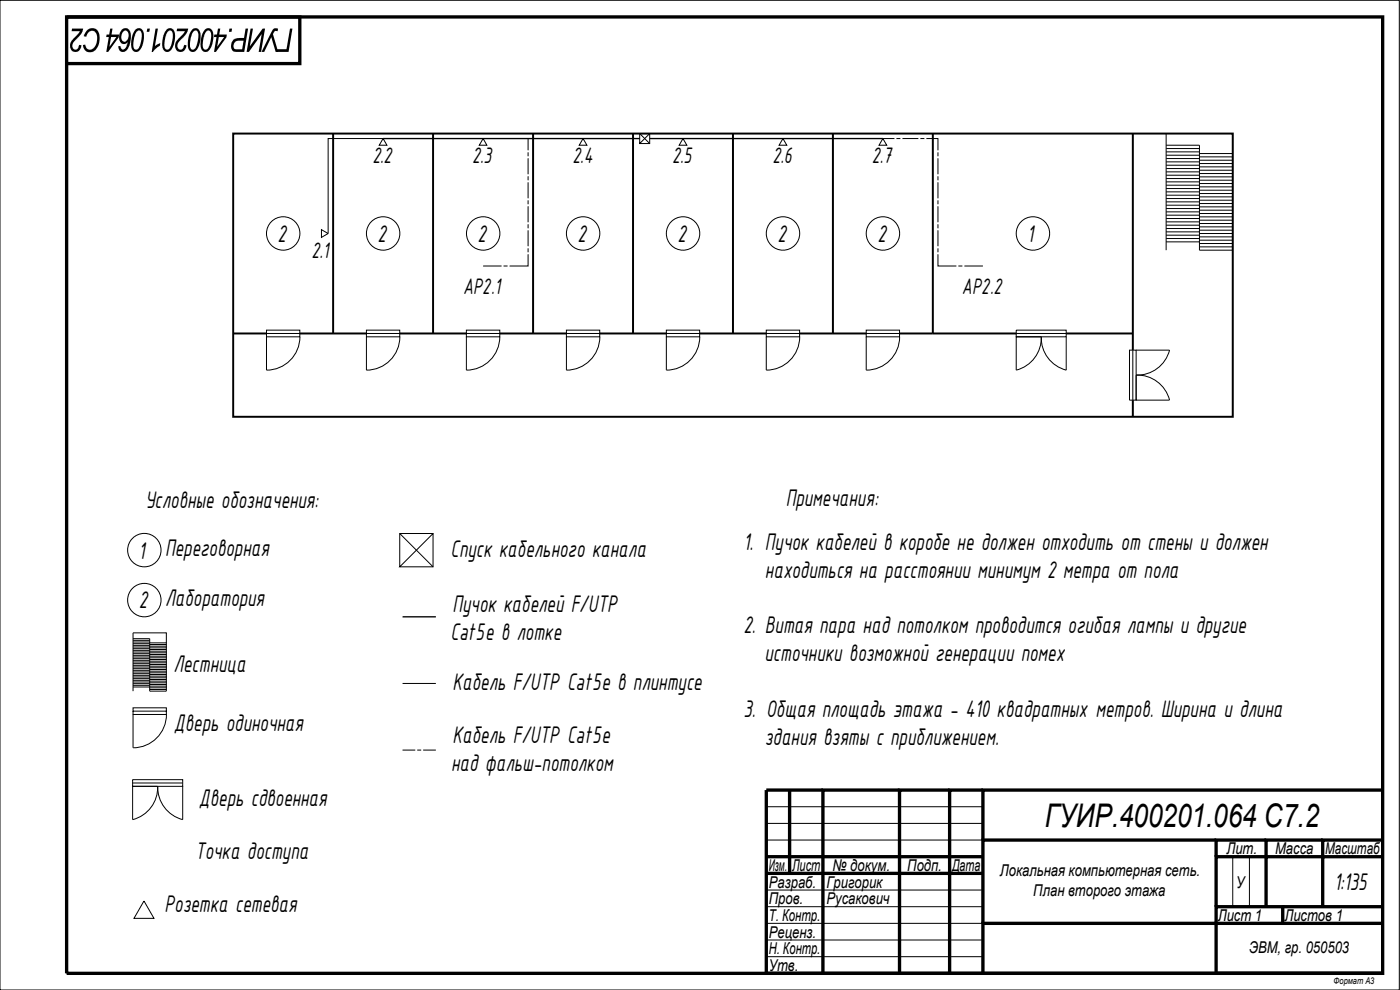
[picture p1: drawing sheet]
<svg xmlns="http://www.w3.org/2000/svg" width="420mm" height="297mm" viewBox="0 0 420 297" stroke-linecap="round" stroke-linejoin="round" font-family="sans-serif">
<!-- layer: 0 -->
<path d="M0 .1h420v296.9h-420zM230 252.1h65M230 247.1h65M230 242.1h65M370 257v15h5v-15h5M230 277h65M230 272h65M230 267h65M230 287h65M230 282h65" fill="none" stroke="#000" stroke-width=".3"/>
<g fill="none" stroke="#000" stroke-width="1" stroke-linecap="butt">
<path d="M20 5.1h395v286.9h-395zM20 5.1h70v14h-70M237 237.1v24.9M247 237.1h-17v54.9h185M270 237.1h-23v54.9M285 237.1h-15v54.9M295 237.1h-10v54.9M415 237.1h-120v15M230 257h65M365 252.1h-70v24.9M380 252.1h-15v4.9M397 252.1h-17v4.9h-15v15"/>
<path d="M415 257h-18v15M415 252.1h-18v4.9h-17v15M230 262h65M385 277v-5h-20v5h-70v15M385 272h30M415 277h-50v15"/>
</g>
<!-- layer: Twisted Pair in a tray -->
<path d="M115 41.6h77M195 41.6h70M120.8 185.1h10" fill="none" stroke="#000" stroke-width=".41"/>
<!-- layer: Twisted Pair -->
<path d="M115 41.6h-16.5v28.5M120.8 205.1h10" fill="none" stroke="#000" stroke-width=".3"/>
<!-- layer: Twisted pair above the ceiling -->
<g fill="none" stroke="#000" stroke-width=".3">
<path d="M158.5 41.6v3.5M158.5 45.7v1.2M158.5 47.5v4.8M158.5 52.9v1.2M158.5 54.7v4.8M265 41.6h3.4M269 41.6h1.2M270.8 41.6h4.8M276.2 41.6h1.2M278 41.6h3.5v3.5M281.5 45.7v1.2M281.5 47.5v4.8"/>
<path d="M281.5 52.9v1.2M281.5 54.7v4.8M145 79.8h5.5M151.1 79.8h1.2M158.5 76.3v3.5h-5.6M158.5 60.1v1.2M158.5 61.9v4.8M158.5 67.3v1.2M158.5 69.1v4.8M158.5 74.5v1.2M281.5 76.3v3.5h5.5M281.5 60.1v1.2"/>
<path d="M281.5 61.9v4.8M281.5 67.3v1.2M281.5 69.1v4.8M281.5 74.5v1.2M287.6 79.8h1.2M289.4 79.8h5.6M120.8 225.1h3.8M125.2 225.1h1.2M127 225.1h3.8"/>
</g>
<!-- layer: Blocks -->
<g fill="none" stroke="#000" stroke-width=".3">
<path d="M115 41.6l1.1 2h-2.3zM145 41.6l1.1 2h-2.3zM175 41.6l1.1 2h-2.3zM192 40.1l3 3M195 40.1v3h-3v-3h3l-3 3M205 41.6l1.1 2h-2.3zM235 41.6l1.1 2h-2.3zM265 41.6l1.1 2h-2.3zM350 43.6h10v31.5h10M350 40.1v35M350 59.6h10M350 58.6h10"/>
<path d="M350 57.6h10M350 56.6h10M350 55.6h10M350 54.6h10M350 53.6h10M350 52.6h10M350 51.6h10M350 50.6h10M350 49.6h10M350 48.6h10M350 47.6h10M350 46.6h10"/>
<path d="M350 45.6h10M350 44.6h10M360 59.1h10M360 58.1h10M360 57.1h10M360 56.1h10M360 55.1h10M360 54.1h10M360 53.1h10M360 52.1h10M360 51.1h10M360 50.1h10"/>
<path d="M360 49.1h10M360 48.1h10M360 47.1h10M360 46.1h10M96.5 68.9l2 1.2-2 1.1zM350 72.6h10M350 71.6h10M350 70.6h10M350 69.6h10M350 68.6h10M350 67.6h10M350 66.6h10"/>
<path d="M350 65.6h10M350 64.6h10M350 63.6h10M350 62.6h10M350 61.6h10M350 60.6h10M360 74.1h10M360 73.1h10M360 72.1h10M360 71.1h10M360 70.1h10M360 69.1h10"/>
<path d="M360 68.1h10M360 67.1h10M360 66.1h10M360 65.1h10M360 64.1h10M360 63.1h10M360 62.1h10M360 61.1h10M360 60.1h10M305 99.1h15v2h-15zM80 100.1v1h10v-2h-10v1h10M90 101a10 10 0 0 1-10 10.1v-10"/>
<path d="M110 100.1v1h10v-2h-10v1h10M120 101a10 10 0 0 1-10 10.1v-10M140 100.1v1h10v-2h-10v1h10M140 101.1v10M150 101a10 10 0 0 1-10 10.1M170 100.1v1h10v-2h-10v1h10M180 101a10 10 0 0 1-10 10.1v-10M200 100.1v1h10v-2h-10v1h10M200 101.1v10M210 101a10 10 0 0 1-10 10.1M230 100.1v1h10v-2h-10v1h10M240 101a10 10 0 0 1-10 10.1v-10"/>
<path d="M260 100.1v1h10v-2h-10v1h10M270 101a10 10 0 0 1-10 10.1v-10M305 101.1l7.5-.1a10 10 0 0 1-7.5 10.1zM305 100.1h15M312.5 101a10 10 0 0 0 7.5 10.1v-10M339 105.1h2v15h-2zM340 105.1v15M341 105.1l10-.1a10 10 0 0 1-10 7.5M341 112.5a9.9 9.9 0 0 1 10 7.6h-10zM120 160.1l10 10M130 160.1l-10 10h10v-10h-10v10M39.9 191.6h5v15.8h5v-17.5h-10v17.5"/>
<path d="M39.9 199.6h5M39.9 199.1h5M39.9 198.6h5M39.9 198.1h5M39.9 197.6h5M39.9 197.1h5M39.9 196.6h5M39.9 196.1h5M39.9 195.6h5M39.9 195.1h5M39.9 194.6h5M39.9 194.1h5"/>
<path d="M39.9 193.6h5M39.9 193.1h5M39.9 192.6h5M39.9 192.1h5M44.9 199.9h5M44.9 199.4h5M44.9 198.9h5M44.9 198.4h5M44.9 197.9h5M44.9 197.4h5M44.9 196.9h5M44.9 196.4h5"/>
<path d="M44.9 195.9h5M44.9 195.4h5M44.9 194.9h5M44.9 194.4h5M44.9 193.9h5M44.9 193.4h5M44.9 192.9h5M39.9 213.4v1h10v-2h-10v1h10M39.9 206.1h5M39.9 205.6h5M39.9 205.1h5M39.9 204.6h5"/>
<path d="M39.9 204.1h5M39.9 203.6h5M39.9 203.1h5M39.9 202.6h5M39.9 202.1h5M39.9 201.6h5M39.9 201.1h5M39.9 200.6h5M39.9 200.1h5M44.9 206.9h5M44.9 206.4h5M44.9 205.9h5"/>
<path d="M44.9 205.4h5M44.9 204.9h5M44.9 204.4h5M44.9 203.9h5M44.9 203.4h5M44.9 202.9h5M44.9 202.4h5M44.9 201.9h5M44.9 201.4h5M44.9 200.9h5M44.9 200.4h5M50 214.4a10 10 0 0 1-10.1 10v-10"/>
<path d="M39.8 233.9h15v2h-15zM39.8 234.9h15M47.3 235.9h-7.5v10M54.8 235.9v10a10 10 0 0 1-7.5-10 10 10 0 0 1-7.5 10M43.2 270.3l3 5.2h-6z"/>
<circle cx="85" cy="70.1" r="5"/>
<circle cx="115" cy="70.1" r="5"/>
<circle cx="145" cy="70.1" r="5"/>
<circle cx="175" cy="70.1" r="5"/>
<circle cx="205" cy="70.1" r="5"/>
<circle cx="235" cy="70.1" r="5"/>
<circle cx="265" cy="70.1" r="5"/>
<circle cx="310" cy="70.1" r="5"/>
<circle cx="43.3" cy="165.1" r="5"/>
<circle cx="43.3" cy="180.1" r="5"/>
</g>
<!-- layer: Walls -->
<g fill="none" stroke="#000" stroke-width=".59">
<path d="M70 40.1h300v85h-300zM100 40.1v60M130 40.1v60M160 40.1v60M190 40.1v60M220 40.1v60M250 40.1v60M280 40.1v60M340 40.1v65M70 100.1h10M90 100.1h20M120 100.1h20"/>
<path d="M150 100.1h20M180 100.1h20M210 100.1h20M240 100.1h20M270 100.1h35M320 100.1h20M340 120.1v5"/>
</g>
<g font-size="9.8">
<text x="88.1" y="8.6" transform="rotate(-180 88.1 8.6)">ГУИР.400201.064 С2</text>
<text x="313.6" y="248.1">ГУИР.400201.064 С7.2</text>
</g>
<g font-size="7.8">
<text x="83.3" y="72.6">2</text>
<text x="113.3" y="72.6">2</text>
<text x="143.3" y="72.6">2</text>
<text x="173.3" y="72.6">2</text>
<text x="203.3" y="72.6">2</text>
<text x="233.3" y="72.6">2</text>
<text x="263.3" y="72.6">2</text>
<text x="308.3" y="72.6">1</text>
<text x="43.5" y="152.5">Условные обозначения:</text>
<text x="235.8" y="151.8">Примечания:</text>
<text x="41.6" y="167.6">1</text>
<text x="49.6" y="166.8">Переговорная</text>
<text x="135.2" y="167">Спуск кабельного канала</text>
<text x="223.1" y="165.1">1. Пучок кабелей в коробе не должен отходить от стены и должен</text>
<text x="229.6" y="173.4">находиться на расстоянии минимум 2 метра от пола</text>
<text x="41.6" y="182.6">2 Лаборатория</text>
<text x="135.8" y="183.6">Пучок кабелей F/UTP</text>
<text x="135.2" y="191.9">Cat5e в лотке</text>
<text x="223.1" y="190.1">2. Витая пара над потолком проводится огибая лампы и другие</text>
<text x="52.1" y="201.5">Лестница</text>
<text x="229.4" y="198.4">источники возможной генерации помех</text>
<text x="135.8" y="207">Кабель F/UTP Cat5e в плинтусе</text>
<text x="223.1" y="215.1">3. Общая площадь этажа - 410 квадратных метров. Ширина и длина</text>
<text x="52.2" y="219.3">Дверь одиночная</text>
<text x="135.8" y="222.9">Кабель F/UTP Cat5e</text>
<text x="229.5" y="223.4">здания взяты с приближением.</text>
<text x="135.4" y="231.2">над фальш-потолком</text>
<text x="59.7" y="241.8">Дверь сдвоенная</text>
<text x="58.5" y="257.8">Точка доступа</text>
<text x="400.4" y="267">1:135</text>
<text x="49.4" y="273.6">Розетка сетевая</text>
</g>
<g font-size="7.2">
<text x="111.8" y="48.9">2.2</text>
<text x="141.7" y="48.9">2.3</text>
<text x="171.8" y="48.9">2.4</text>
<text x="201.8" y="48.9">2.5</text>
<text x="231.8" y="48.9">2.6</text>
<text x="261.7" y="48.9">2.7</text>
<text x="93.5" y="77.4">2.1</text>
<text x="139" y="88.2">AP2.1</text>
<text x="288.7" y="88.2">AP2.2</text>
</g>
<g font-size="4.9">
<text x="368.1" y="256.3">Лит.</text>
<text x="382.7" y="256.3">Масса</text>
<text x="397.7" y="256.3">Масштаб</text>
<text x="230.7" y="261.3">Изм.</text>
<text x="237.7" y="261.3">Лист</text>
<text x="249.9" y="261.3">№ докум.</text>
<text x="272.3" y="261.3">Подп.</text>
<text x="285.7" y="261.3">Дата</text>
<text x="300.1" y="262.9">Локальная компьютерная сеть.</text>
<text x="230.7" y="266.3">Разраб.</text>
<text x="248.1" y="266.3">Григорик</text>
<text x="310.1" y="268.7">План второго этажа</text>
<text x="371" y="266.3">У</text>
<text x="230.7" y="271.3">Пров.</text>
<text x="248.1" y="271.3">Русакович</text>
<text x="230.7" y="281.3">Реценз.</text>
<text x="230.7" y="276.3">Т. Контр.</text>
<text x="365.5" y="276.3">Лист 1</text>
<text x="385.5" y="276.3">Листов 1</text>
<text x="230.7" y="286.3">Н. Контр.</text>
<text x="374.8" y="285.9">ЭВМ, гр. 050503</text>
<text x="230.7" y="291.3">Утв.</text>
</g>
<text font-size="2.8" x="400.2" y="295.3">Формат А3</text>
</svg>
